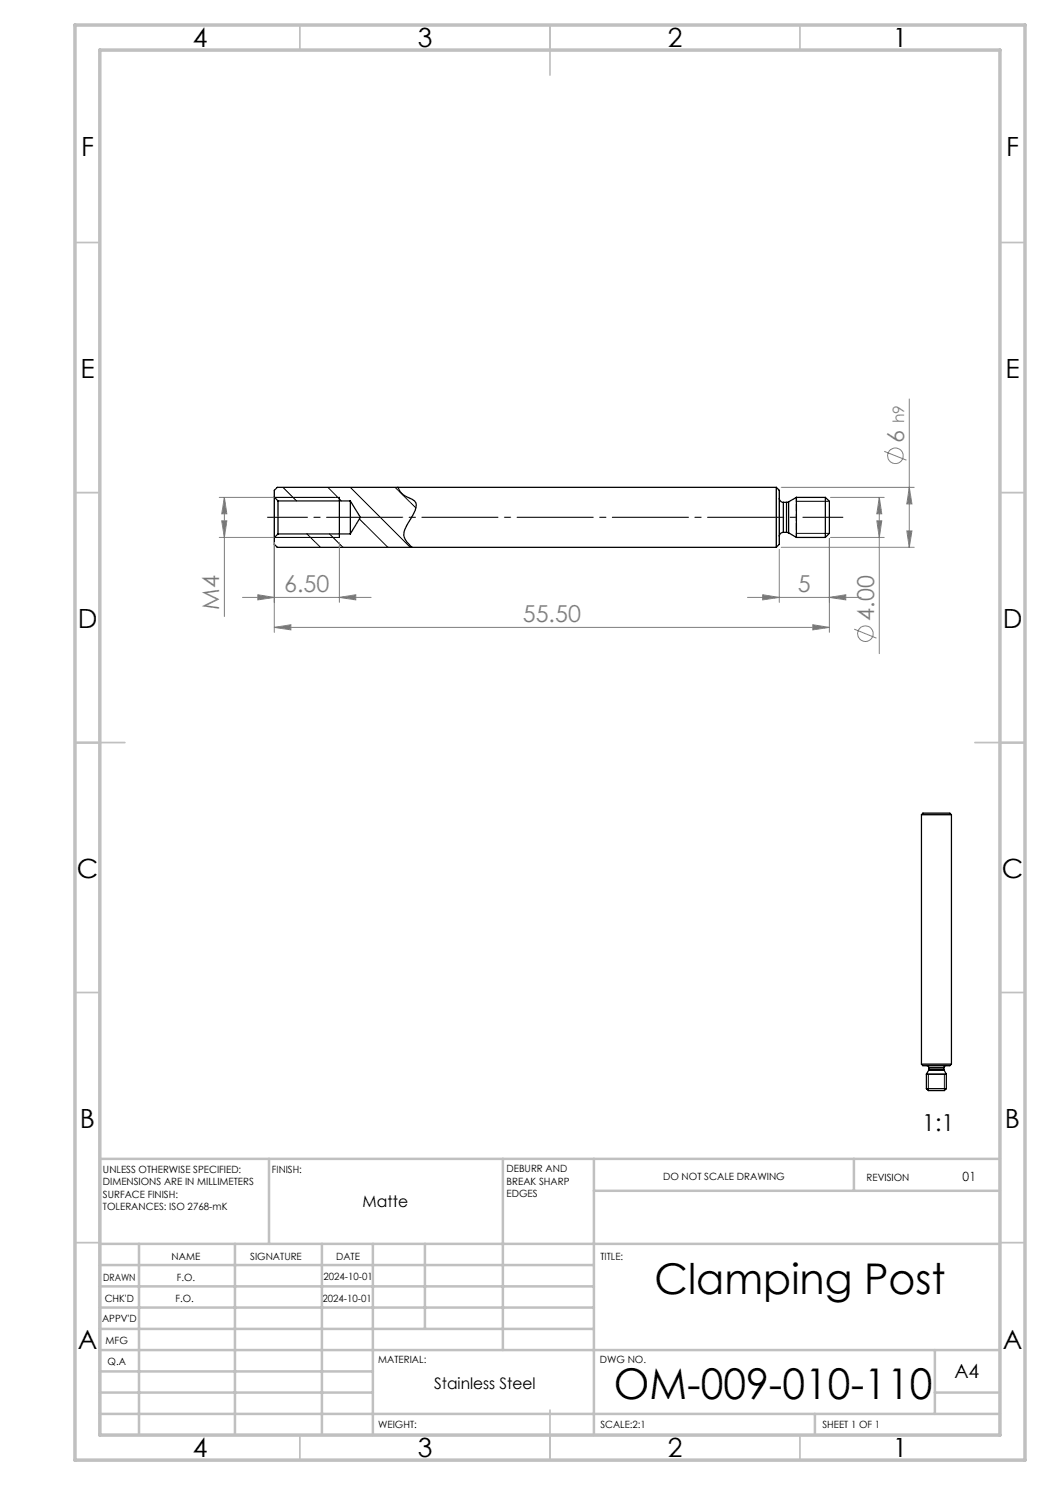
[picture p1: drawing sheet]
<svg xmlns="http://www.w3.org/2000/svg" width="210mm" height="297mm" viewBox="0 0 210 297" stroke-linecap="round" stroke-linejoin="round" font-family="sans-serif">
<g fill="none" stroke="#000" stroke-width=".2">
<path d="M54.9 99.5h13M56.6 97.5l2.7 2.7M65.6 97.5l2.7 2.7M70.1 97.5l12 12M79 97.5l4.2 4.1M54.9 107.5h13M61.4 106.8l2.7 2.7M65.9 106.8l2.7 2.7M71.9 103.8l5.7 5.7M159.3 106.7h6.6M159.3 100.3h6.6M185.7 214.8v3.3"/>
<path d="M188.9 214.8v3.3"/>
</g>
<g fill="none" stroke="#000" stroke-width=".25">
<path d="M54.9 99.4v8.1M54.9 99.4l.7 .8M67.9 99.5v8M79.6 97.5a3.9 3.9 0 0 0 2.8 2.4 1.26 1.26 0 0 1 .8 1.6l-.4 1.1-1.5 2.6a2.56 2.56 0 0 0 .5 3.7l.6 .6M155.3 97.5v12M155.3 97.5l.6 .6v10.8l-.6 .6M155.3 97.5h-99.8l-.6 .6v1.3M155.9 99.7a.85 .85 0 0 0 .8 .8M159.3 99.5v8M159.3 99.5h5.8M159.3 99.5l-1.6 .9M165.1 99.5l.8 .8v6.4l-.8 .8"/>
<path d="M165.1 99.5v8M54.9 107.5v1.4l.6 .6h99.8M55.6 100.2v6.6M55.6 106.8l-.7 .7M55.6 106.8h14.5M55.6 100.2h14.5M70.1 100.2v6.6M70.1 100.2l2 3.3-2 3.3M156.7 106.5a.85 .85 0 0 0-.8 .8M156.7 100.5v6M156.7 106.5h.6M156.7 100.5h.6"/>
<path d="M157.3 106.5l.4 .1M157.3 100.5v6M157.7 100.4l-.4 .1M157.7 100.4v6.2M157.7 106.6l1.6 .9M159.3 107.5h5.8M184.3 162.9h6M184.3 162.9a1.3 1.3 0 0 1 1.4-.3h4.3l.3 .3M184.3 162.9v49.9M190.3 162.9v49.9M184.3 212.8h6M184.3 212.8a1.3 1.3 0 0 0 1.4 .3h4.3l.3-.3"/>
<path d="M185.3 214.8h4M185.3 217.7l.4 .4h3.2l.4-.4M185.3 217.7h4M185.3 214.8v2.9M185.4 213.1l.3 .2 .1 .2M185.7 214.1h3.1M185.7 214.1l-.4 .7M185.8 213.9l-.1 .2M185.8 213.5h3M185.8 213.9h3M185.8 213.5v.4M188.8 213.9v.2"/>
<path d="M188.8 213.5v.4M188.8 214.1l.5 .7M189.2 213.1l-.3 .1-.1 .3M189.3 214.8v2.9"/>
</g>
<g fill="none" stroke="#808080" stroke-width=".2">
<path d="M181.9 79.8v29.7M43.9 99.5h23M44.9 99.5l.5 3.3h-1.1zM44.9 99.5v23.8M156.2 97.5h26.6M166.1 99.5h10.7M175.9 99.5v31.2M175.9 99.5l.5 3.3h-1zM176.8 90.3l4.5 1.7M181.9 97.5l.5 3.3h-1zM43.9 107.5h23M44.3 104.2h1.1l-.5 3.3z"/>
<path d="M48.5 119.5h25.7M51.6 119l3.3 .5-3.3 .5zM54.9 108.5v18M67.9 119.5l3.3-.5v1zM67.9 108.5v12M149.5 119.5h22.7M152.5 119l3.4 .5-3.4 .5zM155.9 109.9v10.6M156.2 109.5h26.6M165.9 119.5l3.3-.5v1zM165.9 107.7v18.8M166.1 107.5h10.7"/>
<path d="M175.4 104.2h1l-.5 3.3zM181.4 106.2h1l-.5 3.3zM54.9 125.5l3.3-.5v1zM54.9 125.5h111M162.6 125l3.3 .5-3.3 .5zM170.9 125.8l4.4 1.8"/>
<circle cx="179.1" cy="91.2" r="1.56"/>
<circle cx="173.1" cy="126.7" r="1.56"/>
</g>
<path d="M53.5 103.5h115.1" fill="none" stroke="#000" stroke-width=".2" stroke-dasharray="15.2 1.3 1.3 1.3" stroke-dashoffset="7.2"/>
<g fill="none" stroke="#c0c0c0" stroke-width=".35">
<path d="M60 5v5M110 5v10M160 5v5M15 48.5h5M200 48.5h5M15 98.5h5M200 98.5h5M15 148.5h10M195 148.5h10M15 198.5h5M200 198.5h5M15 248.5h5"/>
<path d="M200 248.5h5M60 287v5M110 282v10M160 287v5"/>
</g>
<g fill="none" stroke="#c0c0c0" stroke-width=".5">
<path d="M53.8 231.8v17M100.6 231.8v38.2M118.8 231.8v55.2M118.8 238.2h81.2M170.8 231.8v6.4M200 231.8h-180v55.2M20 248.8h180M20 257.3h98.8M20 253h98.8M27.8 248.8v38.2M47 248.8v38.2M64.4 248.8v38.2"/>
<path d="M74.6 248.8v38.2M85 248.8v17M20 265.8h98.8M20 261.5h98.8M20 278.5h54.6M20 274.3h54.6M20 270h180M187 278.5h13M187 270v12.8M20 282.8h180M163 282.8v4.2"/>
</g>
<path d="M15 5h190v287h-190zM20 10h180v277h-180z" fill="none" stroke="#c0c0c0" stroke-width=".7"/>
<path d="M159.3 99.5v8" fill="none" stroke="#000" stroke-width=".25" stroke-dasharray="1.3 .6" stroke-dashoffset=".4"/>
<g fill="#808080">
<path d="M51.6 119l3.3 .5-3.3 .5zM67.9 119.5l3.3-.5v1zM54.9 125.5l3.3-.5v1zM162.6 125l3.3 .5-3.3 .5zM152.5 119l3.4 .5-3.4 .5zM165.9 119.5l3.3-.5v1z"/>
<path d="M44.3 104.2h1.1l-.5 3.3zM44.9 99.5l.5 3.3h-1.1zM181.4 106.2h1l-.5 3.3zM181.9 97.5l.5 3.3h-1z"/>
<path d="M175.9 99.5l.5 3.3h-1zM175.4 104.2h1l-.5 3.3z"/>
</g>
<g font-size="8.5">
<text x="130.9" y="258.8">Clamping Post</text>
<text x="122.8" y="279.7">OM-009-010-110</text>
</g>
<g font-size="5.3">
<text x="38.5" y="9.5">4</text>
<text x="83.5" y="9.5">3</text>
<text x="133.6" y="9.5">2</text>
<text x="178.6" y="9.5">1</text>
<text x="16.2" y="31.3">F</text>
<text x="201.2" y="31.3">F</text>
<text x="16.1" y="75.5">E</text>
<text x="201.1" y="75.5">E</text>
<text x="15.5" y="125.5">D</text>
<text x="200.5" y="125.5">D</text>
<text x="15.4" y="175.5">C</text>
<text x="200.4" y="175.5">C</text>
<text x="16" y="225.5">B</text>
<text x="201" y="225.5">B</text>
<text x="15.5" y="269.8">A</text>
<text x="200.5" y="269.8">A</text>
<text x="38.5" y="291.5">4</text>
<text x="83.5" y="291.5">3</text>
<text x="133.6" y="291.5">2</text>
<text x="178.6" y="291.5">1</text>
</g>
<g font-size="4.7" fill="#808080">
<text x="180.8" y="88.6" transform="rotate(-90 180.8 88.6)">6</text>
<text x="56.9" y="118.4">6.50</text>
<text x="159.6" y="118.4">5</text>
<text x="43.9" y="122" transform="rotate(-90 43.9 122)">M4</text>
<text x="104.6" y="124.4">55.50</text>
<text x="174.8" y="124.1" transform="rotate(-90 174.8 124.1)">4.00</text>
</g>
<text font-size="4.7" x="184.4" y="226.2">1:1</text>
<text font-size="3.9" x="190.9" y="275.5">A4</text>
<g font-size="3.2">
<text x="72.5" y="241.4">Matte</text>
<text x="86.8" y="277.9">Stainless Steel</text>
</g>
<text font-size="3.1" fill="#808080" x="180.9" y="84.7" transform="rotate(-90 180.9 84.7)">h9</text>
<text font-size="2.5" x="192.5" y="236.1">01</text>
<g font-size="2">
<text x="20.6" y="234.6">UNLESS OTHERWISE SPECIFIED:</text>
<text x="20.6" y="237.1">DIMENSIONS ARE IN MILLIMETERS</text>
<text x="20.6" y="239.6">SURFACE FINISH:</text>
<text x="54.4" y="234.6">FINISH:</text>
<text x="101.3" y="234.5">DEBURR AND</text>
<text x="101.3" y="237">BREAK SHARP</text>
<text x="101.3" y="239.5">EDGES</text>
<text x="132.6" y="236">DO NOT SCALE DRAWING</text>
<text x="173.3" y="236.2">REVISION</text>
<text x="20.6" y="242.1">TOLERANCES: ISO 2768-mK</text>
<text x="34.3" y="252">NAME</text>
<text x="50" y="251.9">SIGNATURE</text>
<text x="67.2" y="251.9">DATE</text>
<text x="120.1" y="251.9">TITLE:</text>
<text x="20.6" y="256.1">DRAWN</text>
<text x="35.3" y="256.1">F.O.</text>
<text x="64.7" y="255.9">2024-10-01</text>
<text x="20.9" y="260.3">CHK'D</text>
<text x="35.1" y="260.3">F.O.</text>
<text x="64.5" y="260.3">2024-10-01</text>
<text x="20.4" y="264.4">APPV'D</text>
<text x="21.1" y="268.8">MFG</text>
<text x="21.5" y="273">Q.A</text>
<text x="75.6" y="272.5">MATERIAL:</text>
<text x="120" y="272.5">DWG NO.</text>
<text x="75.6" y="285.5">WEIGHT:</text>
<text x="120.1" y="285.6">SCALE:2:1</text>
<text x="164.5" y="285.6">SHEET 1 OF 1</text>
</g>
</svg>
